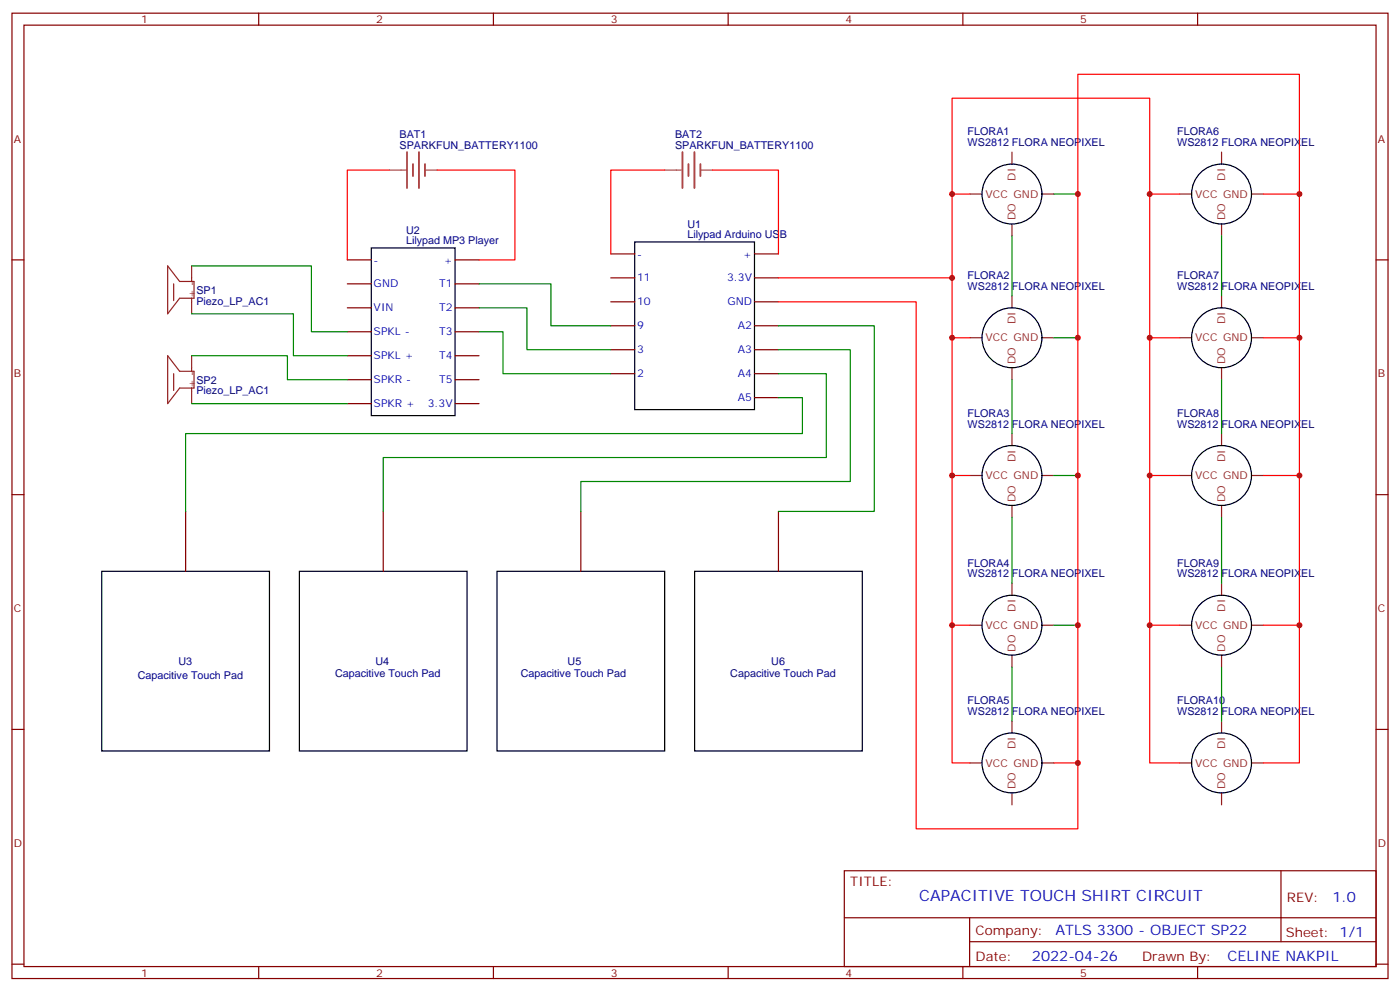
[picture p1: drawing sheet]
<svg xmlns="http://www.w3.org/2000/svg" width="412mm" height="292mm" viewBox="0 0 412 292" stroke-linecap="round" stroke-linejoin="round" font-family="sans-serif">
<g fill="none" stroke="#870000" stroke-width=".35">
<path d="M3.5 3.9h405.4v284.3h-405.4zM7.1 7.4h398.2v277.3h-398.2zM76.2 3.9v3.5M145.3 3.9v3.5M214.5 3.9v3.5M283.6 3.9v3.5M352.8 3.9v3.5M3.5 76.6h3.6M102.3 76.6h7.1M134.1 76.6h7M179.9 74.8h7.1M222.2 74.8h7.1"/>
<path d="M405.3 76.6h3.6M102.3 83.6h7.1M102.3 90.7h7.1M102.3 97.7h7.1M134.1 83.6h7M134.1 90.7h7M134.1 97.7h7M179.9 96h7.1M179.9 81.8h7.1M179.9 88.9h7.1M222.2 96h7.1M222.2 81.8h7.1"/>
<path d="M222.2 88.9h7.1M102.3 104.8h7.1M102.3 111.8h7.1M102.3 118.9h7.1M134.1 104.8h7M134.1 111.8h7M134.1 118.9h7M179.9 103h7.1M179.9 110.1h7.1M222.2 103h7.1M222.2 110.1h7.1M222.2 117.1h7.1"/>
<path d="M3.5 145.7h3.6M54.7 150.6v17.7M112.9 150.6v17.7M171.1 150.6v17.7M229.3 150.6v17.7M405.3 145.7h3.6M3.5 214.8h3.6M405.3 214.8h3.6M248.7 256.5h156.6v28.2h-156.6zM377.3 256.5v20.9M248.7 270.3h156.5M285.6 277.4h119.6"/>
<path d="M285.6 270.3v14.1M3.5 284h3.6M76.2 284.7v3.5M145.3 284.7v3.5M214.5 284.7v3.5M283.6 284.7v3.5M352.8 284.7v3.5M405.3 284h3.6"/>
</g>
<g fill="none" stroke="#8c2424" stroke-width=".35">
<path d="M285.8 57.2h3.5M298.1 44.8v3.5M306.9 57.2h3.5M347.5 57.2h3.5M359.8 44.8v3.5M368.7 57.2h3.5M49.4 78.3l3.5 4.6h4.2v4.9h-4.2l-3.5 4.6zM56.4 78.3v4.6M298.1 66v3.5M359.8 66v3.5M51.2 83.6v4.9M56.4 87.8v4.6"/>
<path d="M285.8 99.5h3.5M298.1 87.1v3.6M306.9 99.5h3.5M347.5 99.5h3.5M359.8 87.1v3.6M368.7 99.5h3.5M49.4 104.8l3.5 4.6h4.2v4.9h-4.2l-3.5 4.6zM51.2 110.1v4.9M56.4 104.8v4.6M56.4 114.3v4.6M298.1 108.3v3.5M359.8 108.3v3.5"/>
<path d="M298.1 127.7v3.5M359.8 127.7v3.5M285.8 140.1h3.5M298.1 148.9v3.5M306.9 140.1h3.5M347.5 140.1h3.5M359.8 148.9v3.5M368.7 140.1h3.5M298.1 171.8v3.5M359.8 171.8v3.5M285.8 184.2h3.5M298.1 193v3.5"/>
<path d="M306.9 184.2h3.5M347.5 184.2h3.5M359.8 193v3.5M368.7 184.2h3.5M298.1 212.4v3.5M359.8 212.4v3.5M285.8 224.7h3.5M298.1 233.5v3.6M306.9 224.7h3.5M347.5 224.7h3.5M359.8 233.5v3.6M368.7 224.7h3.5"/>
</g>
<g fill="none" stroke="#000" stroke-width=".35">
<path d="M109.4 73h24.7v49.4h-24.7zM187 71.3h35.2v49.4h-35.2zM30 168.3h49.4v52.9h-49.4zM88.2 168.3h49.4v52.9h-49.4zM146.4 168.3h49.4v52.9h-49.4zM204.6 168.3h49.4v52.9h-49.4z"/>
<circle cx="298.1" cy="57.1" r="8.8"/>
<circle cx="359.8" cy="57.1" r="8.8"/>
<circle cx="298.1" cy="99.5" r="8.8"/>
<circle cx="359.8" cy="99.5" r="8.8"/>
<circle cx="298.1" cy="140.1" r="8.8"/>
<circle cx="359.8" cy="140.1" r="8.8"/>
<circle cx="298.1" cy="184.2" r="8.8"/>
<circle cx="359.8" cy="184.2" r="8.8"/>
<circle cx="298.1" cy="224.7" r="8.8"/>
<circle cx="359.8" cy="224.7" r="8.8"/>
</g>
<path d="M119.9 44.8v10.6M121.7 48.3v3.6M123.4 44.8v10.6M125.2 48.3v3.6M201 44.8v10.6M202.8 48.3v3.6M204.6 44.8v10.6M206.3 48.3v3.6" fill="none" stroke="#a64a4a" stroke-width=".56"/>
<path d="M114.7 50.1h4.8M125.3 50.1h3.5M195.8 50.1h4.9M206.4 50.1h3.5" fill="none" stroke="#a64a4a" stroke-width=".35"/>
<g fill="none" stroke="#f00" stroke-width=".35">
<path d="M114.7 50.1h-12.4v26.5M128.8 50.1h22.9v26.5h-10.6M195.8 50.1h-15.9v24.7M209.9 50.1h19.4v24.7M280.5 57.2h5.3M338.7 57.2h8.8M372.2 57.2h10.6M229.3 81.8h51.2v-52.9h58.2v195.8h8.8M229.3 88.9h40.6v155.2h47.6v-222.2h65.3v202.8h-10.6M280.5 81.8v142.9h5.3M280.5 99.5h5.3M338.7 99.5h8.8"/>
<path d="M372.2 99.5h10.6M280.5 140.1h5.3M338.7 140.1h8.8M372.2 140.1h10.6M280.5 184.2h5.3M338.7 184.2h8.8M372.2 184.2h10.6M310.4 224.7h7.1"/>
</g>
<g fill="none" stroke="#008700" stroke-width=".35">
<path d="M310.4 57.2h7.1M56.4 78.3h35.3v19.4h10.6M298.1 69.5v17.6M359.8 69.5v17.6M56.4 92.4h30v12.4h15.9M141.1 97.7h7.1v12.4h31.7M141.1 90.7h14.1v12.3h24.7M141.1 83.6h21.2v12.4h17.6M229.3 96h28.2v54.6h-28.2M310.4 99.5h7.1M56.4 104.8h28.3v7h17.6M56.4 118.9h45.9"/>
<path d="M229.3 117.1h7.1v10.6h-181.7v22.9M229.3 110.1h14.1v24.7h-130.5v15.8M229.3 103h21.2v38.8h-79.4v8.8M298.1 111.8v15.9M359.8 111.8v15.9M298.1 152.4v19.4M310.4 140.1h7.1M359.8 152.4v19.4M298.1 196.5v15.9M310.4 184.2h7.1M359.8 196.5v15.9"/>
</g>
<g fill="#c00">
<circle cx="280.5" cy="184.1" r=".88"/>
<circle cx="280.5" cy="140.1" r=".88"/>
<circle cx="280.5" cy="99.5" r=".88"/>
<circle cx="338.7" cy="184.1" r=".88"/>
<circle cx="338.7" cy="140.1" r=".88"/>
<circle cx="338.7" cy="99.5" r=".88"/>
<circle cx="338.7" cy="57.1" r=".88"/>
<circle cx="280.5" cy="81.8" r=".88"/>
<circle cx="280.5" cy="57.1" r=".88"/>
<circle cx="382.8" cy="184.1" r=".88"/>
<circle cx="382.8" cy="140.1" r=".88"/>
<circle cx="382.8" cy="99.5" r=".88"/>
<circle cx="382.8" cy="57.1" r=".88"/>
<circle cx="317.5" cy="57.1" r=".88"/>
<circle cx="317.5" cy="99.5" r=".88"/>
<circle cx="317.5" cy="140.1" r=".88"/>
<circle cx="317.5" cy="184.1" r=".88"/>
<circle cx="317.5" cy="224.7" r=".88"/>
</g>
<text font-size="4.6" fill="#00f" x="270.8" y="265.5">CAPACITIVE TOUCH SHIRT CIRCUIT</text>
<g font-size="4.2" fill="#00f">
<text x="392.5" y="265.7">1.0</text>
<text x="310.9" y="275.3">ATLS 3300 - OBJECT SP22</text>
<text x="304" y="283.1">2022-04-26</text>
<text x="361.6" y="282.9">CELINE NAKPIL</text>
</g>
<g font-size="3.9" fill="#800">
<text x="250.5" y="261.1">TITLE:</text>
<text x="379.1" y="265.7">REV:</text>
<text x="287.4" y="275.3">Company:</text>
<text x="378.7" y="275.9">Sheet: 1/1</text>
<text x="287.4" y="282.9">Date:</text>
<text x="336.4" y="283">Drawn By:</text>
</g>
<g font-size="3.2" fill="#800">
<text x="41.6" y="6.9">1</text>
<text x="110.8" y="6.9">2</text>
<text x="179.9" y="6.9">3</text>
<text x="249.1" y="6.9">4</text>
<text x="318.2" y="6.9">5</text>
<text x="4.1" y="42">A</text>
<text x="405.9" y="42">A</text>
<text x="4.1" y="111.1">B</text>
<text x="405.9" y="111.1">B</text>
<text x="4.1" y="180.3">C</text>
<text x="405.9" y="180.3">C</text>
<text x="4.1" y="249.4">D</text>
<text x="405.9" y="249.4">D</text>
<text x="41.6" y="287.7">1</text>
<text x="110.8" y="287.7">2</text>
<text x="179.9" y="287.7">3</text>
<text x="249.1" y="287.7">4</text>
<text x="318.2" y="287.7">5</text>
</g>
<g font-size="3.2" fill="#000080">
<text x="117.7" y="40.6">BAT1</text>
<text x="198.8" y="40.6">BAT2</text>
<text x="285" y="39.9">FLORA1</text>
<text x="346.8" y="39.9">FLORA6</text>
<text x="117.7" y="43.7">SPARKFUN_BATTERY1100</text>
<text x="198.8" y="43.7">SPARKFUN_BATTERY1100</text>
<text x="285" y="43">WS2812 FLORA NEOPIXEL</text>
<text x="346.8" y="43">WS2812 FLORA NEOPIXEL</text>
<text x="119.6" y="72">Lilypad MP3 Player</text>
<text x="119.6" y="68.8">U2</text>
<text x="202.5" y="70.2">Lilypad Arduino USB</text>
<text x="202.5" y="67.1">U1</text>
<text x="285" y="82.2">FLORA2</text>
<text x="346.8" y="82.2">FLORA7</text>
<text x="57.9" y="89.7">Piezo_LP_AC1</text>
<text x="57.9" y="86.6">SP1</text>
<text x="285" y="85.4">WS2812 FLORA NEOPIXEL</text>
<text x="346.8" y="85.4">WS2812 FLORA NEOPIXEL</text>
<text x="57.9" y="113">SP2</text>
<text x="57.9" y="116.2">Piezo_LP_AC1</text>
<text x="285" y="125.9">WS2812 FLORA NEOPIXEL</text>
<text x="285" y="122.8">FLORA3</text>
<text x="346.8" y="125.9">WS2812 FLORA NEOPIXEL</text>
<text x="346.8" y="122.8">FLORA8</text>
<text x="285" y="166.9">FLORA4</text>
<text x="346.8" y="166.9">FLORA9</text>
<text x="285" y="170">WS2812 FLORA NEOPIXEL</text>
<text x="346.8" y="170">WS2812 FLORA NEOPIXEL</text>
<text x="52.6" y="196">U3</text>
<text x="110.6" y="196">U4</text>
<text x="167.2" y="196">U5</text>
<text x="227.2" y="196">U6</text>
<text x="40.6" y="200">Capacitive Touch Pad</text>
<text x="98.7" y="199.5">Capacitive Touch Pad</text>
<text x="153.4" y="199.5">Capacitive Touch Pad</text>
<text x="215.1" y="199.5">Capacitive Touch Pad</text>
<text x="285" y="207.5">FLORA5</text>
<text x="346.8" y="207.5">FLORA10</text>
<text x="285" y="210.6">WS2812 FLORA NEOPIXEL</text>
<text x="346.8" y="210.6">WS2812 FLORA NEOPIXEL</text>
</g>
<g font-size="3.2" fill="#8d2323">
<text x="299.2" y="53.2" transform="rotate(-90 299.2 53.2)">DI</text>
<text x="360.9" y="53.2" transform="rotate(-90 360.9 53.2)">DI</text>
<text x="290.3" y="58.2">VCC GND</text>
<text x="352.1" y="58.2">VCC GND</text>
<text x="299.2" y="64.9" transform="rotate(-90 299.2 64.9)">DO</text>
<text x="360.9" y="64.9" transform="rotate(-90 360.9 64.9)">DO</text>
<text x="57.5" y="87.8" transform="rotate(-90 57.5 87.8)">+ -</text>
<text x="299.2" y="95.5" transform="rotate(-90 299.2 95.5)">DI</text>
<text x="360.9" y="95.5" transform="rotate(-90 360.9 95.5)">DI</text>
<text x="290.3" y="100.5">VCC GND</text>
<text x="352.1" y="100.5">VCC GND</text>
<text x="299.2" y="107.2" transform="rotate(-90 299.2 107.2)">DO</text>
<text x="360.9" y="107.2" transform="rotate(-90 360.9 107.2)">DO</text>
<text x="57.5" y="114.3" transform="rotate(-90 57.5 114.3)">+ -</text>
<text x="299.2" y="136.1" transform="rotate(-90 299.2 136.1)">DI</text>
<text x="360.9" y="136.1" transform="rotate(-90 360.9 136.1)">DI</text>
<text x="290.3" y="141.1">VCC GND</text>
<text x="352.1" y="141.1">VCC GND</text>
<text x="299.2" y="147.8" transform="rotate(-90 299.2 147.8)">DO</text>
<text x="360.9" y="147.8" transform="rotate(-90 360.9 147.8)">DO</text>
<text x="290.3" y="185.2">VCC GND</text>
<text x="299.2" y="180.2" transform="rotate(-90 299.2 180.2)">DI</text>
<text x="352.1" y="185.2">VCC GND</text>
<text x="360.9" y="180.2" transform="rotate(-90 360.9 180.2)">DI</text>
<text x="299.2" y="191.9" transform="rotate(-90 299.2 191.9)">DO</text>
<text x="360.9" y="191.9" transform="rotate(-90 360.9 191.9)">DO</text>
<text x="299.2" y="220.7" transform="rotate(-90 299.2 220.7)">DI</text>
<text x="360.9" y="220.7" transform="rotate(-90 360.9 220.7)">DI</text>
<text x="290.3" y="225.8">VCC GND</text>
<text x="352.1" y="225.8">VCC GND</text>
<text x="299.2" y="232.5" transform="rotate(-90 299.2 232.5)">DO</text>
<text x="360.9" y="232.5" transform="rotate(-90 360.9 232.5)">DO</text>
</g>
<g font-size="3.2" fill="#00f">
<text x="110.1" y="77.6">-</text>
<text x="130.8" y="77.6">+</text>
<text x="187.7" y="75.8">-</text>
<text x="218.9" y="75.8">+</text>
<text x="187.7" y="82.9">11</text>
<text x="214.2" y="82.9">3.3V</text>
<text x="110.1" y="84.7">GND</text>
<text x="129.4" y="84.7">T1</text>
<text x="187.7" y="90">10</text>
<text x="214.3" y="90">GND</text>
<text x="110.1" y="91.7">VIN</text>
<text x="129.4" y="91.7">T2</text>
<text x="110.1" y="98.8">SPKL -</text>
<text x="129.4" y="98.8">T3</text>
<text x="187.7" y="97">9</text>
<text x="217.4" y="97">A2</text>
<text x="110.1" y="105.8">SPKL +</text>
<text x="129.4" y="105.8">T4</text>
<text x="187.7" y="104.1">3</text>
<text x="217.4" y="104.1">A3</text>
<text x="110.1" y="112.9">SPKR -</text>
<text x="129.4" y="112.9">T5</text>
<text x="187.7" y="111.1">2</text>
<text x="217.4" y="111.1">A4</text>
<text x="110.1" y="119.9">SPKR +</text>
<text x="126" y="119.9">3.3V</text>
<text x="217.4" y="118.2">A5</text>
</g>
</svg>
